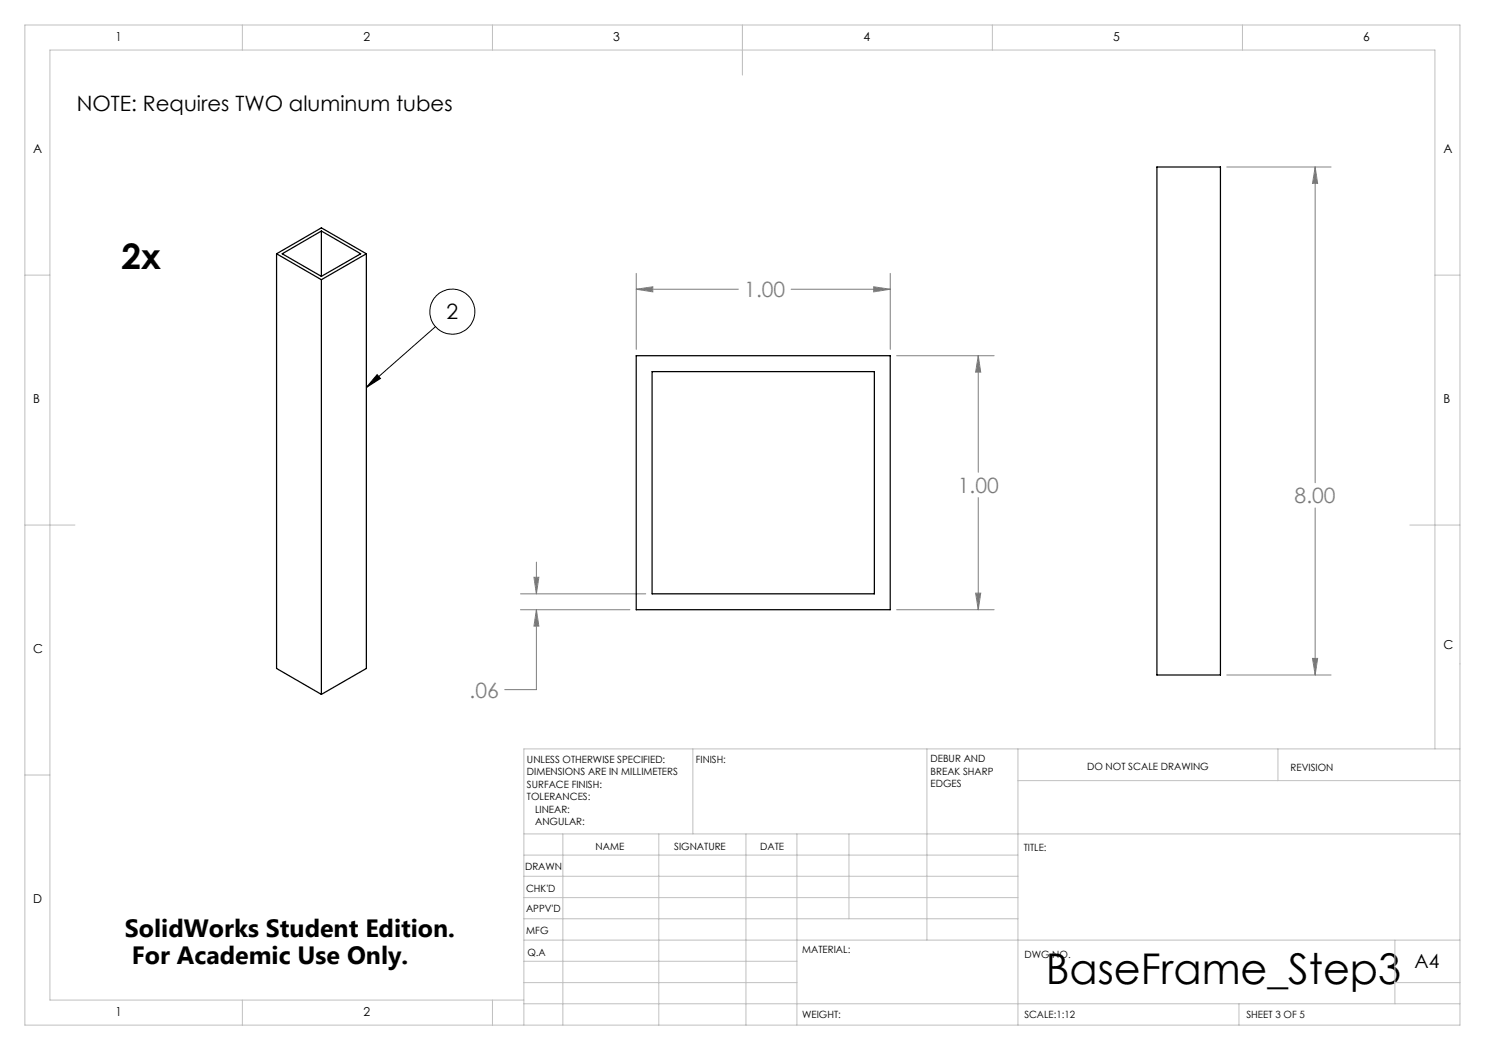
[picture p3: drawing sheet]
<svg xmlns="http://www.w3.org/2000/svg" width="297mm" height="210mm" viewBox="0 0 297 210" stroke-linecap="round" stroke-linejoin="round" font-family="sans-serif">
<g fill="none" stroke="#000" stroke-width=".2">
<path d="M75.4 74.9l.7 .8-2.8 1.8zM87.1 65.3l-13.8 12.2"/>
<circle cx="90.5" cy="62.3" r="4.5"/>
</g>
<g fill="none" stroke="#808080" stroke-width=".2">
<path d="M245.4 33.4h20.8M263 33.4l.5 3.3h-1zM263 33.4v63.1M127.2 57.8l3.4-.4v1zM127.2 54.7v15.2M127.2 57.8h20.5M158.2 57.8h19.8M174.7 57.4l3.3 .4-3.3 .6zM178 54.7v15.2M179.3 71.1h19.5M195.7 71.1l.4 3.3h-1zM195.7 71.1v23.4"/>
<path d="M195.7 99.5v22.4M104.1 118.8h25.1M106.8 115.5h1l-.5 3.3zM107.3 112.4v6.4M195.1 118.6h1l-.4 3.3zM263 101.6v33.4M104.1 121.9h21.9M107.3 121.9l.5 3.3h-1zM107.3 121.9v16h-6.4M179.3 121.9h19.5M245.4 135h20.8M262.5 131.7h1l-.5 3.3z"/>
</g>
<g fill="none" stroke="#c0c0c0" stroke-width=".2">
<path d="M5 5h287v200h-287zM48.5 5v5M98.5 5v5M148.5 5v10M198.5 5v5M248.5 5v5M5 55h5M287 55h5M5 105h10M282 105h10M5 155h5M138.6 149.8v17"/>
<path d="M185.4 149.8v38.2M203.6 149.8v55.2M203.6 156.1h88.4M255.6 149.8v6.3M287 149.8v-139.8h-277v190h94.8M292 149.8h-187.2v55.2M104.8 166.8h187.2M104.8 179.5h98.8M104.8 175.3h98.8M104.8 171h98.8M112.6 166.8v38.2M131.8 166.8v38.2"/>
<path d="M149.2 166.8v38.2M159.4 166.8v38.2M169.8 166.8v17M104.8 183.8h98.8M104.8 196.5h54.6M104.8 192.3h54.6M104.8 188h187.2M279 196.5h13M279 188v12.8M48.5 200v5M98.5 200v5M104.8 200.8h187.2"/>
<path d="M247.8 200.8v4.2"/>
</g>
<path d="M75.4 74.9l.7 .8-2.8 1.8z" fill="#000"/>
<path d="M263 33.4l.5 3.3h-1zM262.5 131.7h1l-.5 3.3zM174.7 57.4l3.3 .4-3.3 .6zM127.2 57.8l3.4-.4v1zM195.1 118.6h1l-.4 3.3zM195.7 71.1l.4 3.3h-1zM106.8 115.5h1l-.5 3.3zM107.3 121.9l.5 3.3h-1z" fill="#808080"/>
<path d="M231.4 33.4h12.7v101.6h-12.7zM55.3 50.8l9-5.2 9 5.2M55.3 50.8l9 5.1M55.3 50.8v82.9l9 5.2M64.3 46.2l-7.9 4.6 7.9 4.5M64.3 46.2l7.8 4.6-7.8 4.5M64.3 46.2v9.1M64.3 55.9v83M73.3 50.8l-9 5.1M73.3 50.8v82.9l-9 5.2M127.2 71.1h50.8v50.8h-50.8zM130.4 74.3h44.5v44.5h-44.5z" fill="none" stroke="#000" stroke-width=".25"/>
<text font-size="8.5" x="209.1" y="196.7">BaseFrame_Step3</text>
<text font-size="7.1" x="24.3" y="53.9">2x</text>
<g font-size="5">
<text x="25" y="187.4">SolidWorks Student Edition.</text>
<text x="26.4" y="192.9">For Academic Use Only.</text>
</g>
<g font-size="4.2">
<text x="15.4" y="22.1">NOTE: Requires TWO aluminum tubes</text>
<text x="89.3" y="63.8">2</text>
</g>
<g font-size="4.2" fill="#808080">
<text x="148.9" y="59.4">1.00</text>
<text x="191.5" y="98.6">1.00</text>
<text x="258.9" y="100.7">8.00</text>
<text x="93.9" y="139.5">.06</text>
</g>
<text font-size="3.9" x="282.9" y="193.6">A4</text>
<g font-size="2.5">
<text x="23.1" y="8.2">1</text>
<text x="72.7" y="8.2">2</text>
<text x="122.7" y="8.2">3</text>
<text x="172.7" y="8.2">4</text>
<text x="222.7" y="8.2">5</text>
<text x="272.7" y="8.2">6</text>
<text x="6.7" y="30.7">A</text>
<text x="288.7" y="30.7">A</text>
<text x="6.7" y="80.7">B</text>
<text x="288.7" y="80.7">B</text>
<text x="6.7" y="130.7">C</text>
<text x="288.7" y="129.7">C</text>
<text x="6.7" y="180.7">D</text>
<text x="23.1" y="203.2">1</text>
<text x="72.7" y="203.2">2</text>
</g>
<g font-size="2">
<text x="105.4" y="152.6">UNLESS OTHERWISE SPECIFIED:</text>
<text x="105.4" y="155.1">DIMENSIONS ARE IN MILLIMETERS</text>
<text x="139.2" y="152.6">FINISH:</text>
<text x="186.1" y="152.5">DEBUR AND</text>
<text x="186.1" y="155">BREAK SHARP</text>
<text x="217.4" y="154">DO NOT SCALE DRAWING</text>
<text x="258.1" y="154.2">REVISION</text>
<text x="105.4" y="157.6">SURFACE FINISH:</text>
<text x="105.4" y="160.1">TOLERANCES:</text>
<text x="186.1" y="157.5">EDGES</text>
<text x="107" y="162.6">LINEAR:</text>
<text x="107" y="165.1">ANGULAR:</text>
<text x="119.1" y="170">NAME</text>
<text x="134.8" y="169.9">SIGNATURE</text>
<text x="152" y="169.9">DATE</text>
<text x="204.8" y="170.2">TITLE:</text>
<text x="105" y="174.1">DRAWN</text>
<text x="105.2" y="178.3">CHK'D</text>
<text x="105.2" y="182.4">APPV'D</text>
<text x="105.3" y="186.8">MFG</text>
<text x="105.5" y="191.1">Q.A</text>
<text x="160.5" y="190.5">MATERIAL:</text>
<text x="204.9" y="191.6">DWG NO.</text>
<text x="160.4" y="203.5">WEIGHT:</text>
<text x="204.9" y="203.6">SCALE:1:12</text>
<text x="249.3" y="203.6">SHEET 3 OF 5</text>
</g>
</svg>
